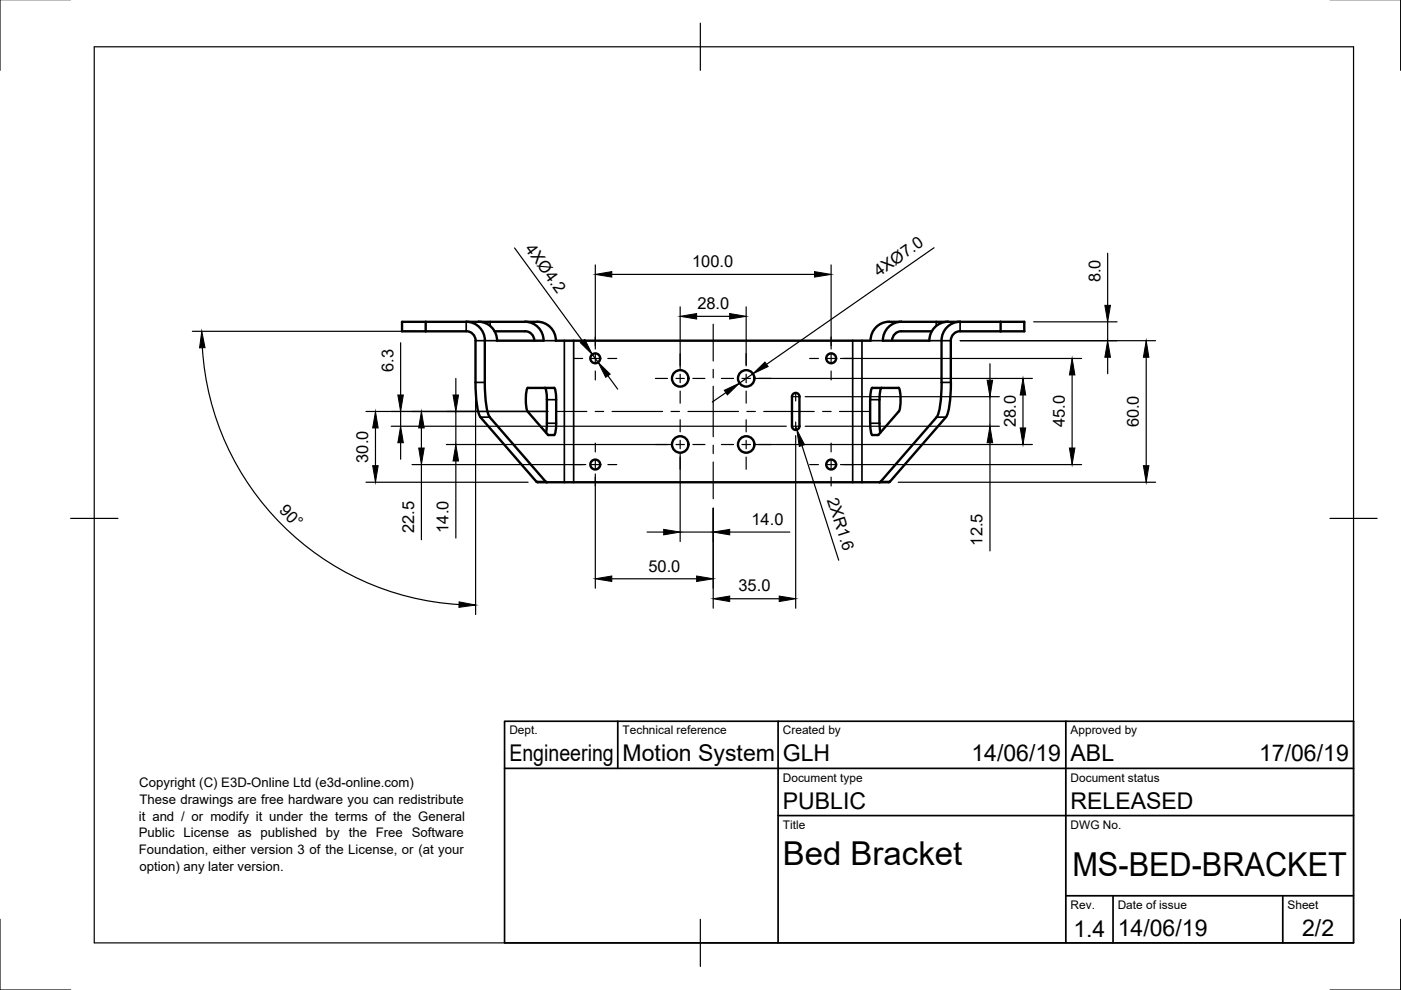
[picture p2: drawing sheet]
<svg xmlns="http://www.w3.org/2000/svg" width="297mm" height="210mm" viewBox="0 0 297 210" stroke-linecap="round" stroke-linejoin="round" font-family="sans-serif">
<!-- layer: Visible -->
<g fill="none" stroke="#000" stroke-width=".51">
<path d="M90.3 70.2h8.6a1.99 1.99 0 0 1 1.9 2v8.9a18.2 18.2 0 0 0 1.1 7.3M90.3 68.2h-5.1v2h5.1M90.3 68.2h11.1M90.3 68.2v2M98.9 68.2a4 4 0 0 1 3.9 4M101.4 68.2a4 4 0 0 1 4 4h9.8a3.9 3.9 0 0 0-3.9-4M102.8 72.2v8.9a18.2 18.2 0 0 0 1 7.3M104.8 70.2h6.5a1.99 1.99 0 0 1 2 2M188.5 68.2h12.5M188.5 68.2a4 4 0 0 0-3.9 4h-66.8a3.9 3.9 0 0 0-3.9-4h-12.5M191.1 68.2a4 4 0 0 0-3.9 4h9.8a4 4 0 0 1 4-4M197.6 70.2h-6.5a1.99 1.99 0 0 0-2 2"/>
<path d="M201 68.2h11.2M203.6 70.2h8.6M203.6 70.2a1.99 1.99 0 0 0-2 2v8.9M203.6 68.2a4 4 0 0 0-4 4v8.9M212.2 68.2h5v2h-5M212.2 68.2v2M101.9 88.4l12.1 13.8h74.4l12.2-13.8M103.8 88.4l11.9 13.7M111.9 82.2h5.6M111.9 82.2a7.6 7.6 0 0 0-.3 4.5l.2 .5 4.4 5h1.3M115.5 82.2a2.49 2.49 0 0 1 .4 1.7v6.3l-.1 1.5M117.5 82.2a2.49 2.49 0 0 1 .4 1.7v6.6a2.49 2.49 0 0 1-.4 1.7"/>
<path d="M168.1 83.5a.79 .79 0 0 1 .9-.1 .79 .79 0 0 1 .5 .7v6.3a.79 .79 0 0 1-.8 .8 .79 .79 0 0 1-.8-.8v-6.3zM184.9 82.2h5.6M184.9 82.2a2.49 2.49 0 0 0-.4 1.7v6.6a2.49 2.49 0 0 0 .4 1.7h1.3l4.4-5a8 8 0 0 0-.1-5M186.9 82.2a2.49 2.49 0 0 0-.4 1.7v6.3l.2 1.5M198.6 88.4l-12.1 13.8M199.6 81.1a18.2 18.2 0 0 1-1 7.3M201.6 81.1a18.2 18.2 0 0 1-1 7.3M115.7 102.1l.2 .1"/>
<circle cx="126.2" cy="76" r="1.05"/>
<circle cx="176.2" cy="76" r="1.05"/>
<circle cx="126.2" cy="98.5" r="1.05"/>
<circle cx="144.2" cy="94.2" r="1.75"/>
<circle cx="144.2" cy="80.2" r="1.75"/>
<circle cx="158.2" cy="94.2" r="1.75"/>
<circle cx="158.2" cy="80.2" r="1.75"/>
<circle cx="176.2" cy="98.5" r="1.05"/>
</g>
<!-- layer: Visible Narrow -->
<g fill="none" stroke="#000" stroke-width=".36">
<path d="M98.8 68.2v2M100.8 72.2h4.6M103.9 68.2v.9M115.2 72.2h2.6M119.7 72.2v30M121.6 72.2v30M180.8 72.2v30M182.8 72.2v30M184.6 72.2h2.6M197 72.2h4.6M198.5 68.2v.9M203.6 68.2v2"/>
<path d="M100.8 81.1h2M101.9 88.4h1.9M116 89.7h1.9M116 84.7h1.9M184.5 89.7h2M184.5 84.7h2M198.6 88.4h2M199.6 81.1h2M113.7 102.1h2M186.7 102.1h2"/>
</g>
<!-- layer: Border -->
<path d="M0 -.1v15M297 -.1v15M20 9.9h267v190h-267zM148.5 4.9v10M15 109.9h10M282 109.9h10M0 194.9v15h15M148.5 194.9v10M297 194.9v15h-15" fill="none" stroke="#000" stroke-width=".25"/>
<!-- layer: TitleBlock -->
<path d="M107 152.9h180v47h-180zM131 152.9v10M165 152.9v47M226 152.9v47M107 162.9h180M165 172.9h122M226 189.9h61M236 189.9v10M272 189.9v10" fill="none" stroke="#000" stroke-width=".36"/>
<!-- layer: Center Lines -->
<g fill="none" stroke="#000" stroke-width=".25">
<path d="M121.7 76h1.8M125.3 76h1.8M126.2 71.5v1.8M126.2 75.1v1.8M126.2 78.7v1.9M128.9 76h1.9M144.2 75v2.6M144.2 79.3v1.8M151.2 68.7v7.8M151.2 78.3v1.8M158.2 75v2.6M158.2 79.3v1.8"/>
<path d="M171.7 76h1.8M175.3 76h1.8M176.2 71.5v1.8M176.2 75.1v1.8M176.2 78.7v1.9M178.9 76h1.9M118.1 87.2h6.3M121.7 98.5h1.8M125.3 98.5h1.8M126.2 87.2h1.8M126.2 94v1.8M126.2 97.6v1.8"/>
<path d="M128.9 98.5h1.9M129.8 87.2h10.7M139 80.2h2.5M139 94.2h2.5M142.3 87.2h1.8M143.3 80.2h1.8M143.3 94.2h1.8M144.2 82.9v2.6M144.2 89v2.6M144.2 93.4v1.7M144.2 96.9v2.6M145.9 87.2h10.7"/>
<path d="M146.9 80.2h2.6M146.9 94.2h2.6M151.2 81.9v10.7M151.2 94.4v1.8M151.2 98v7.7M153 80.2h2.5M153 94.2h2.5M157.3 80.2h1.8M157.3 94.2h1.8M158.2 82.9v2.6M158.2 89v2.6M158.2 93.4v1.7"/>
<path d="M158.2 96.9v2.6M158.3 87.2h1.8M160.9 80.2h2.5M160.9 94.2h2.5M161.9 87.2h10.7M167.8 84.1h1.8M167.8 90.4h1.8M168.7 83.2v1.8M168.7 89.5v1.8M171.7 98.5h1.8M174.4 87.2h1.8M175.3 98.5h1.8"/>
<path d="M176.2 94v1.8M176.2 97.6v1.8M178 87.2h6.3M178.9 98.5h1.9M126.2 101.2v1.8M176.2 101.2v1.8"/>
</g>
<!-- layer: Dimensions -->
<g fill="none" stroke="#000" stroke-width=".25">
<path d="M109.1 52.6l14.4 19.7M126.2 56.2v17.8M129.7 58.2h43M176.2 56.2v17.8M198 52.5l-35.5 24.8M234.8 53.7v11M40.8 70.2h47.5M42.9 73.7a58 58 0 0 0 54.5 54.5M84.9 72.7v11M125.6 75.2l1.2 1.6M128.9 79.7l2.1 2.8M144.2 65.1v13.1"/>
<path d="M147.7 67.1h7M158.2 65.1v12.3M159.6 79.2l-2.8 2.1M178.2 76h51.1M203.6 72.2h41.4M209.9 77.1v3.5M219.2 68.2h17.6M227.3 79.5v15.5M234.8 68.2v4M234.8 75.7v3.5M243 75.7v23M77.6 87.2h38.5"/>
<path d="M79.6 90.7v8M82.9 90.4h83.8M84.9 87.2v3.2M84.9 93.9v3.5M87.4 98.5h36.8M89.3 90.7v4.3M89.3 98.5v15.9M94.6 94.2h47.6M96.6 80.2v3.5M96.6 87.2v7M96.6 97.7v16.4M100.8 83.1v47.2"/>
<path d="M144.2 96.2v18.6M153.9 83.2l-2.9 2M160.2 80.2h58.7M160.2 94.2h58.7M168.7 92.4v36.6M168.7 90.4l.3 .7M170 94.5l7.8 24.3M170.7 90.4h41.2M170.7 84.1h41.2M178.2 98.5h51.1M209.9 84.1v6.3M209.9 93.9v22.9"/>
<path d="M216.9 83.7v7M77.6 102.2h34.4M126.2 100.5v24.2M137.2 112.8h3.5M144.2 112.8h7M151.2 107.8v21.2M154.7 112.8h12.7M190.4 102.2h54.6M129.7 122.7h18M154.7 127h10.5"/>
</g>
<g fill="#000" stroke="#000" stroke-width=".21">
<path d="M126.2 58.2l3.5-.6v1.2zM172.7 57.6l3.5 .6-3.5 .6zM42.8 70.2l.7 3.5-1.2 .1zM123 72.7l1-.7 1.6 3.2zM126.8 76.8l2.6 2.5-1 .7zM144.2 67.1l3.5-.6v1.1zM154.7 66.5l3.5 .6-3.5 .5zM159.6 79.2l2.6-2.4 .7 .9zM227.3 76l.6 3.5h-1.2zM234.8 72.2l.6 3.5h-1.1zM234.3 64.7h1.1l-.6 3.5zM243 72.2l.6 3.5h-1.2z"/>
<path d="M79.6 87.2l.6 3.5h-1.2zM79 98.7h1.2l-.6 3.5zM84.9 90.4l.6 3.5h-1.2zM84.3 83.7h1.2l-.6 3.5zM89.3 87.2l.6 3.5h-1.1zM88.8 95h1.1l-.6 3.5zM96.1 83.7h1.1l-.6 3.5zM96.6 94.2l.6 3.5h-1.1zM153.6 82.8l3.2-1.5-2.6 2.4zM169 91.1l1.6 3.2-1.1 .4zM209.3 80.6h1.2l-.6 3.5zM209.9 90.4l.6 3.5h-1.2z"/>
<path d="M216.9 80.2l.6 3.5h-1.2zM216.3 90.7h1.2l-.6 3.5zM226.7 95h1.2l-.6 3.5zM242.4 98.7h1.2l-.6 3.5zM140.7 112.2l3.5 .6-3.5 .6zM151.2 112.8l3.5-.6v1.2zM97.3 127.6l3.5 .7-3.5 .5zM126.2 122.7l3.5-.6v1.2zM147.7 122.1l3.5 .6-3.5 .6zM151.2 127l3.5-.6v1.1zM165.2 126.4l3.5 .6-3.5 .5z"/>
</g>
<g font-size="7">
<text x="166" y="183.4">Bed Bracket</text>
<text x="227.4" y="185.8">MS-BED-BRACKET</text>
</g>
<g font-size="4.9">
<text x="108" y="161.4">Engineering</text>
<text x="132" y="161.4">Motion System</text>
<text x="166" y="161.4">GLH</text>
<text x="206" y="161.4">14/06/19</text>
<text x="227" y="161.4">ABL</text>
<text x="267" y="161.4">17/06/19</text>
<text x="166" y="171.4">PUBLIC</text>
<text x="227" y="171.4">RELEASED</text>
<text x="227.6" y="198.6">1.4</text>
<text x="237" y="198.4">14/06/19</text>
<text x="276.1" y="198.6">2/2</text>
</g>
<g font-size="3.5">
<text x="111.2" y="52.8" transform="rotate(54 111.2 52.8)">4XØ4.2</text>
<text x="146.7" y="56.6">100.0</text>
<text x="186.3" y="58.8" transform="rotate(-35 186.3 58.8)">4XØ7.0</text>
<text x="233.3" y="59.9" transform="rotate(-90 233.3 59.9)">8.0</text>
<text x="147.8" y="65.5">28.0</text>
<text x="83.4" y="78.9" transform="rotate(-90 83.4 78.9)">6.3</text>
<text x="215.3" y="90.6" transform="rotate(-90 215.3 90.6)">28.0</text>
<text x="225.8" y="90.6" transform="rotate(-90 225.8 90.6)">45.0</text>
<text x="241.5" y="90.6" transform="rotate(-90 241.5 90.6)">60.0</text>
<text x="78.1" y="98.1" transform="rotate(-90 78.1 98.1)">30.0</text>
<text x="175.3" y="105.9" transform="rotate(72 175.3 105.9)">2XR1.6</text>
<text x="59" y="108.4" transform="rotate(45 59 108.4)">90°</text>
<text x="87.8" y="113" transform="rotate(-90 87.8 113)">22.5</text>
<text x="95.1" y="113" transform="rotate(-90 95.1 113)">14.0</text>
<text x="159.3" y="111.3">14.0</text>
<text x="208.3" y="115.7" transform="rotate(-90 208.3 115.7)">12.5</text>
<text x="137.5" y="121.2">50.0</text>
<text x="156.6" y="125.4">35.0</text>
</g>
<g font-size="2.8">
<text x="29.5" y="167">Copyright (C) E3D-Online Ltd (e3d-online.com)</text>
<text x="29.6" y="170.5">These drawings are free hardware you can redistribute</text>
<text x="29.4" y="177.6">Public License as published by the Free Software</text>
<text x="29.5" y="174">it and / or modify it under the terms of the General</text>
<text x="29.4" y="181.1">Foundation, either version 3 of the License, or (at your</text>
<text x="29.6" y="184.6">option) any later version.</text>
</g>
<g font-size="2.5">
<text x="108" y="155.7">Dept.</text>
<text x="132" y="155.7">Technical reference</text>
<text x="166" y="155.7">Created by</text>
<text x="227" y="155.7">Approved by</text>
<text x="166" y="165.7">Document type</text>
<text x="227" y="165.7">Document status</text>
<text x="166" y="175.7">Title</text>
<text x="227" y="175.7">DWG No.</text>
<text x="227" y="192.7">Rev.</text>
<text x="237" y="192.7">Date of issue</text>
<text x="273" y="192.7">Sheet</text>
</g>
</svg>
